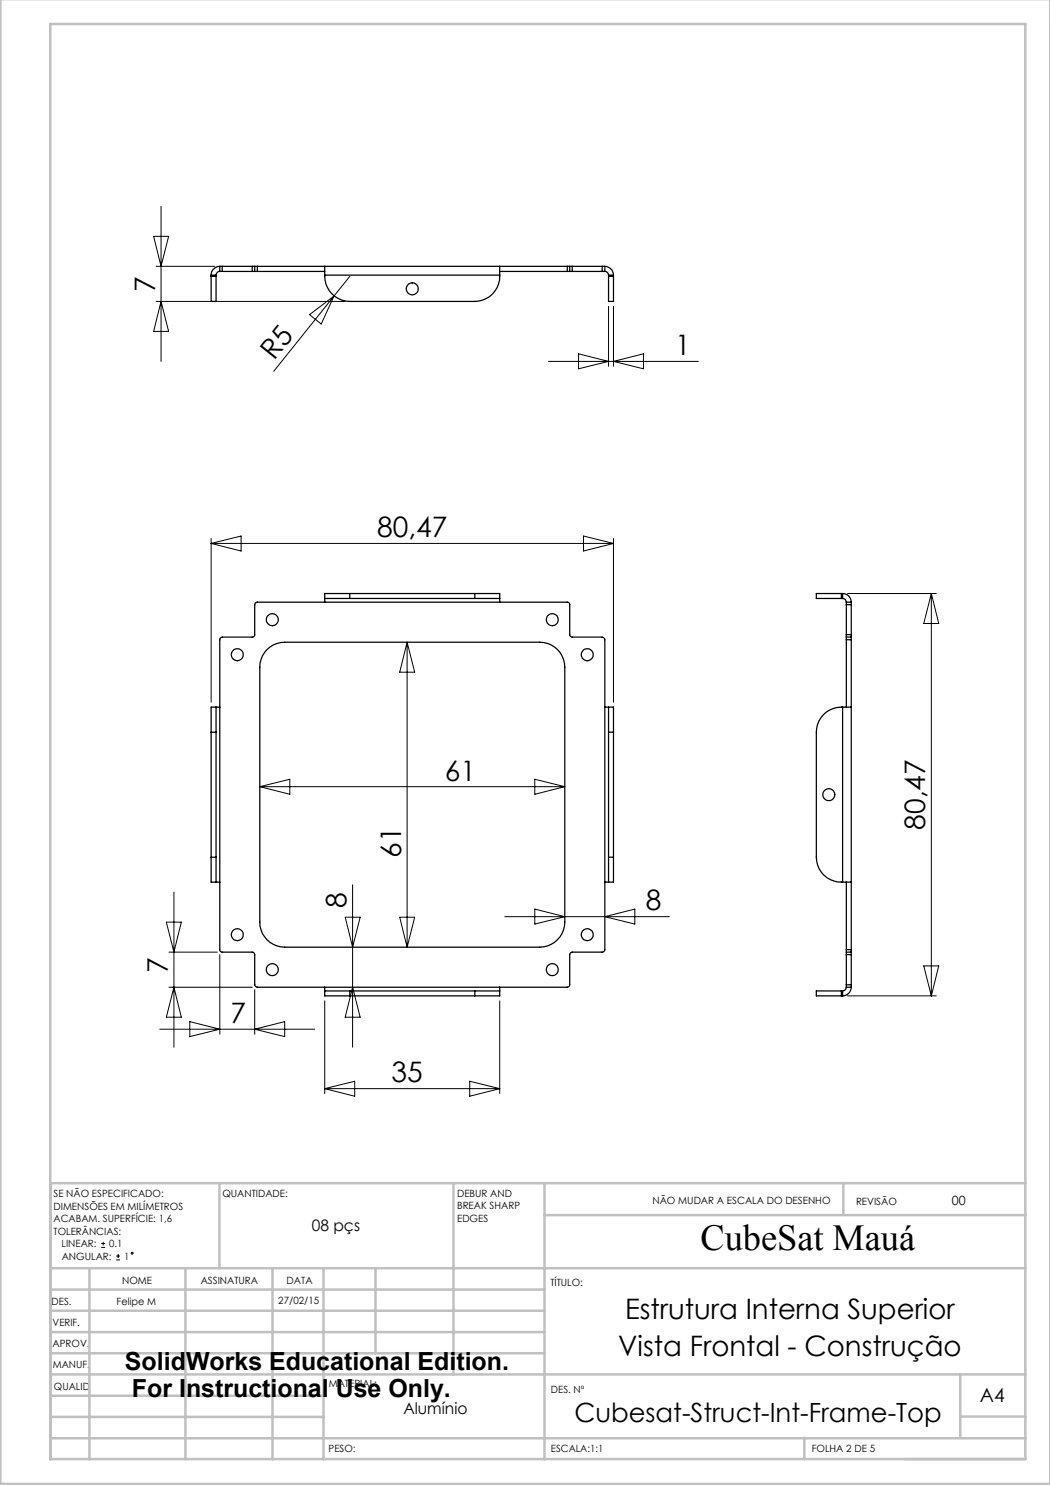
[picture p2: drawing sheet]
<svg xmlns="http://www.w3.org/2000/svg" width="210mm" height="297mm" viewBox="0 0 210 297" stroke-linecap="round" stroke-linejoin="round" font-family="sans-serif">
<g fill="none" stroke="#000" stroke-width=".2">
<path d="M30.7 47.3h3l-1.5 6zM31.2 53.3h11.8M32.2 41.3v31M66.8 59.2l-12 15.1M70 55.3l-3.2 3.9M31.2 60.3h37.8M32.2 60.3l1.5 6h-3zM61.9 62.9l4.9-3.7-2.6 5.6zM109.7 72.3h30M115.7 70.8l6 1.5-6 1.5zM121.7 61.3v12M122.7 61.3v12"/>
<path d="M122.7 72.3l6-1.5v3zM42.2 107.7v32.7M42.2 108.7h80.5M42.2 108.7l6-1.5v3zM116.7 107.2l6 1.5-6 1.5zM122.7 107.7v32.7M169.5 118.7h17.8M186.3 118.7v80.5M186.3 118.7l1.4 6h-3zM81.4 128.4v61M81.4 128.4l1.5 6h-3zM52 157.3h61"/>
<path d="M52 157.3l6-1.4v3zM107 155.9l6 1.4-6 1.6zM34.8 178.4v31M70.5 176.9v32.5M33.3 184.4h3l-1.5 6zM33.8 190.4h9.7M33.8 197.4h16.6M34.8 197.4l1.5 6h-3zM44 190.9v15.9M50.9 197.9v8.9M69 183.4h3l-1.5 6zM70.5 197.4l1.5 6h-3z"/>
<path d="M79.9 183.4h3l-1.5 6zM101 183.3h32.9M107 181.8l6 1.5-6 1.5zM121 183.3l6-1.5v3zM169.5 199.2h17.8M184.7 193.2h3l-1.4 6zM32 205.8h30.9M38 204.3l6 1.5-6 1.5zM50.9 205.8l6-1.5v3zM64.9 200.2v18.5M64.9 217.7h35M64.9 217.7l6-1.5v3z"/>
<path d="M93.9 216.2l6 1.5-6 1.5zM99.9 200.2v18.5M20.2 249.5h.8M20.2 248.7h.8M20.6 248.4v.7M23.2 252h.8M23.2 251.2h.8M23.6 250.8v.8"/>
<circle cx="26.4" cy="250.6" r=".19"/>
</g>
<g fill="none" stroke="#c0c0c0" stroke-width=".5">
<path d="M.1 -.1v296.9h209.9v-296.9M10.1 4.8h195v287h-195zM43.9 236.6v17M90.7 236.6v38.3M108.9 236.6v55.3M168.7 236.6v6.3M205.1 236.6h-195v55.3M10.1 253.6h195M10.1 257.9h98.8M17.9 253.6v38.3M37.1 253.6v38.3M54.5 253.6v38.3"/>
<path d="M64.7 253.6v38.3M75.1 253.6v17M108.9 243h96.2M10.1 270.6h98.8M10.1 266.4h98.8M10.1 262.1h98.8M10.1 279.1h54.6M10.1 274.9h195M192.1 274.8v12.7M10.1 287.7h195M10.1 283.4h54.6M160.9 287.5v4.3"/>
<path d="M192.1 283.3h13"/>
</g>
<g fill="none" stroke="#000" stroke-width=".25">
<path d="M42.2 55.3v5h1v-5M42.2 55v.3M42.2 55h1M42.2 55.3h1M43.2 55v.3M44 54.3h.4M44 53.3h.4M44 53.3a1.75 1.75 0 0 0-1.8 1.7M44 54.3a.72 .72 0 0 0-.8 .7M44 53.3v1M44.4 53.3h6M44.4 54.3h6"/>
<path d="M44.4 53.3v1M50.4 54.3h.5M50.4 53.3h.5M50.4 53.3v1M50.9 54.3h.6M50.9 53.3h.6M50.9 53.3v1M51.5 53.3h62M51.5 54.3h13.4M51.5 53.3v1M64.9 53.3v1.7M64.9 55a5 5 0 0 0 5.1 5.3h25a5 5 0 0 0 4.9-5.3"/>
<path d="M64.9 55h35M99.9 53.3v1.7M99.9 54.3h13.6M113.5 54.3h.4M113.5 53.3h.4M113.5 53.3v1M113.9 54.3h.5M113.9 53.3h.5M113.9 53.3v1M114.4 53.3h6M114.4 54.3h6M114.4 53.3v1"/>
<path d="M120.4 54.3h.6M120.4 53.3h.6M120.4 53.3v1M121 53.3a1.81 1.81 0 0 1 1.7 1.7M121 54.3a.79 .79 0 0 1 .7 .7M121 53.3v1M121.7 55.3v5h1v-5M121.7 55v.3M121.7 55h1M121.7 55.3h1M122.7 55v.3M64.9 119.7h5.1"/>
<path d="M64.9 119.7v.7M70 118.7h-5.1v1M70 118.7v1M70 118.7h25M70 119.7h25M95 118.7h4.9v1M95 119.7h4.9M95 118.7v1M99.9 119.7v.7M168.3 118.7h-5v1h5M168.3 118.7h.2M168.3 119.7h.2"/>
<path d="M168.3 118.7v1M168.5 118.7a1.69 1.69 0 0 1 1.8 1.7M168.5 119.7a.72 .72 0 0 1 .8 .7M168.5 118.7v1M44.2 127.5l6.5-.2 .2-.3v-6.1l.1-.3 .4-.2 62.3 .1 .2 .3v6.2l.2 .3 .3 .1h6l.3 .1 .3 .4-.1 62.2-.4 .3h-6.1l-.3 .2-.2 .2v6.2l-.1 .3-.3 .1h-62l-.4-.1-.2-.3v-6.2l-.1-.2-.4-.2h-6.1l-.3-.4v-62.2zM53.4 129.9a5 5 0 0 1 3.5-1.5h51.1a5 5 0 0 1 5 5.1v50.9a5.1 5.1 0 0 1-5 5h-51.1a5 5 0 0 1-4.9-5v-50.9a5.2 5.2 0 0 1 1.4-3.6zM169.3 127.4v.5M169.3 126.9v.5M169.3 120.4v.5M169.3 120.4h1M169.3 127.4h1M169.3 120.9v6"/>
<path d="M169.3 127.9v13.5M169.3 127.9h1M169.3 126.9h1M169.3 120.9h1M170.3 127.4v.5M170.3 126.9v.5M170.3 120.4v.5M170.3 120.9v6M170.3 127.9v62M42.2 146.4h1M42.2 146.4v25M43.2 141.4h-1v5"/>
<path d="M43.2 141.4v5M43.2 141.4h.8M43.2 146.4v25M121 141.4h.7M121.7 141.4h1v5M121.7 141.4v5M121.7 146.4h1M121.7 146.4v25M122.7 146.4v25M168.5 141.4h1.8M168.5 141.4a5 5 0 0 0-5.2 5v25a5 5 0 0 0 5.2 5M168.5 141.4v35"/>
<path d="M42.2 171.4v5h1M42.2 171.4h1M43.2 171.4v5M43.2 176.4h.8M121 176.4h.7M121.7 171.4v5M121.7 171.4h1M122.7 171.4v5h-1M168.5 176.4h1.8M169.3 176.4v13.5M64.9 198.2v1h5.1M64.9 198.2h5.1"/>
<path d="M64.9 197.4v.8M70 199.2h25M70 198.2v1M70 198.2h25M95 198.2h4.9M95 198.2v1M99.9 198.2v1h-4.9M99.9 197.4v.8M168.3 198.2h-5v1h5M168.3 199.2h.2M168.3 198.2h.2M168.3 198.2v1"/>
<path d="M168.5 198.2v1M169.3 189.9v.5M169.3 190.4v.5M169.3 197v.4M169.3 197.4a.79 .79 0 0 1-.8 .8M169.3 197.4h1M169.3 190.4h1M169.3 189.9h1M169.3 190.9v6.1M169.3 190.9h1M169.3 197h1M170.3 189.9v.5"/>
<path d="M170.3 190.4v.5M170.3 197v.4M170.3 197.4a1.75 1.75 0 0 1-1.8 1.8M170.3 190.9v6.1"/>
<circle cx="82.5" cy="57.8" r="1.2"/>
<circle cx="47.5" cy="130.9" r="1.2"/>
<circle cx="54.5" cy="123.9" r="1.2"/>
<circle cx="110.4" cy="123.9" r="1.2"/>
<circle cx="117.5" cy="130.9" r="1.2"/>
<circle cx="165.8" cy="158.9" r="1.2"/>
<circle cx="47.5" cy="186.9" r="1.2"/>
<circle cx="54.5" cy="193.9" r="1.2"/>
<circle cx="110.4" cy="193.9" r="1.2"/>
<circle cx="117.5" cy="186.9" r="1.2"/>
</g>
<text font-size="7.3" x="140.1" y="249.9">CubeSat Mauá</text>
<g font-size="5.6">
<text x="31" y="58.3" transform="rotate(-90 31 58.3)">7</text>
<text x="135" y="71">1</text>
<text x="54.8" y="72.3" transform="rotate(-51 54.8 72.3)">R5</text>
<text x="75.4" y="107.5">80,47</text>
<text x="89" y="156.1">61</text>
<text x="185.1" y="166" transform="rotate(-90 185.1 166)">80,47</text>
<text x="80.2" y="171.5" transform="rotate(-90 80.2 171.5)">61</text>
<text x="69.3" y="181.6" transform="rotate(-90 69.3 181.6)">8</text>
<text x="129.2" y="182.1">8</text>
<text x="33.6" y="194.7" transform="rotate(-90 33.6 194.7)">7</text>
<text x="46.1" y="204.6">7</text>
<text x="78.3" y="216.5">35</text>
<text x="125" y="263.7">Estrutura Interna Superior</text>
<text x="123.7" y="271.3">Vista Frontal - Construção</text>
</g>
<text font-size="5.3" x="114.9" y="284.3">Cubesat-Struct-Int-Frame-Top</text>
<g font-size="5">
<text x="25" y="273.9">SolidWorks Educational Edition.</text>
<text x="26.4" y="279.4">For Instructional Use Only.</text>
</g>
<text font-size="3.9" x="196" y="280.4">A4</text>
<g font-size="3.2">
<text x="62.3" y="246.3">08 pçs</text>
<text x="80.7" y="282.8">Alumínio</text>
</g>
<text font-size="2.5" x="190.4" y="240.9">00</text>
<g font-size="2">
<text x="10.7" y="239.5">SE NÃO ESPECIFICADO:</text>
<text x="44.5" y="239.5">QUANTIDADE:</text>
<text x="91.4" y="239.4">DEBUR AND</text>
<text x="10.7" y="242">DIMENSÕES EM MILÍMETROS</text>
<text x="10.7" y="244.5">ACABAM. SUPERFÍCIE: 1,6</text>
<text x="91.4" y="241.9">BREAK SHARP</text>
<text x="91.4" y="244.4">EDGES</text>
<text x="130.5" y="240.8">NÃO MUDAR A ESCALA DO DESENHO</text>
<text x="171.2" y="241">REVISÃO</text>
<text x="10.7" y="247">TOLERÂNCIAS:</text>
<text x="12.3" y="249.5">LINEAR:</text>
<text x="12.3" y="252">ANGULAR:</text>
<text x="21.8" y="249.5">0.1</text>
<text x="24.8" y="252">1</text>
<text x="24.4" y="256.9">NOME</text>
<text x="40.1" y="256.8">ASSINATURA</text>
<text x="57.3" y="256.8">DATA</text>
<text x="110.1" y="257.1">TÍTULO:</text>
<text x="10.3" y="260.9">DES.</text>
<text x="23.3" y="261">Felipe M</text>
<text x="55.7" y="260.8">27/02/15</text>
<text x="10.5" y="269.3">APROV.</text>
<text x="10.5" y="265.2">VERIF.</text>
<text x="10.6" y="273.6">MANUF.</text>
<text x="10.8" y="278">QUALID</text>
<text x="65.8" y="277.4">MATERIAL:</text>
<text x="110.2" y="278.5">DES. Nº</text>
<text x="65.7" y="290.4">PESO:</text>
<text x="110.2" y="290.5">ESCALA:1:1</text>
<text x="162.4" y="290.4">FOLHA 2 DE 5</text>
</g>
</svg>
